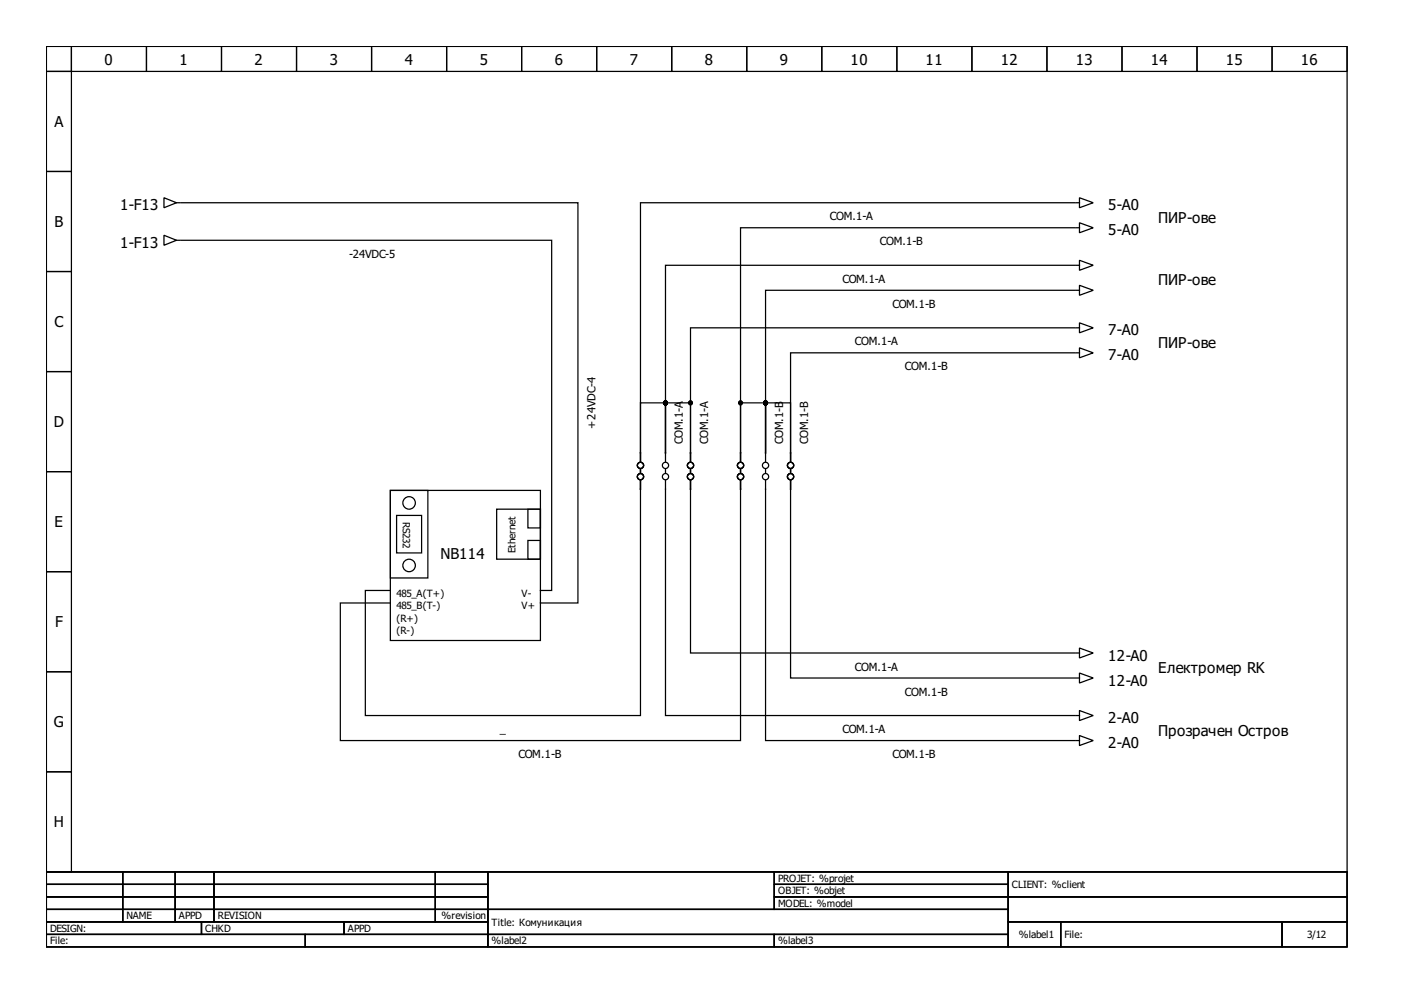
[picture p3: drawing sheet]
<svg xmlns="http://www.w3.org/2000/svg" width="297mm" height="210mm" viewBox="0 0 297 210" stroke-linecap="round" stroke-linejoin="round" font-family="sans-serif">
<g fill="none" stroke="#000" stroke-width=".26">
<path d="M9.8 9.8h274.4v174.1h-274.4zM9.8 9.8h5.3v5.3h-5.3zM9.8 15.1h5.3v21.1h-5.3zM15.1 9.8h15.8v5.3h-15.8zM30.9 9.8h15.8v5.3h-15.8zM46.7 9.8h15.9v5.3h-15.9zM62.6 9.8h15.8v5.3h-15.8zM78.4 9.8h15.8v5.3h-15.8zM94.2 9.8h15.9v5.3h-15.9zM110.1 9.8h15.8v5.3h-15.8zM125.9 9.8h15.8v5.3h-15.8zM141.7 9.8h15.8v5.3h-15.8z"/>
<path d="M157.5 9.8h15.9v5.3h-15.9zM173.4 9.8h15.8v5.3h-15.8zM189.2 9.8h15.8v5.3h-15.8zM205 9.8h15.9v5.3h-15.9zM220.9 9.8h15.8v5.3h-15.8zM236.7 9.8h15.8v5.3h-15.8zM252.5 9.8h15.9v5.3h-15.9zM268.4 9.8h15.8v5.3h-15.8zM9.8 36.2h5.3v21.1h-5.3zM9.8 57.3h5.3v21.1h-5.3zM34.6 41.7l2.6 1.1-2.6 1zM34.6 49.6l2.6 1.1-2.6 1z"/>
<path d="M37.2 42.8h.8M37.2 50.7h.8M38.3 50.7h78.1v73.9h-2.4M38.3 42.8h83.6v84.4h-7.9M226.7 42.8h-91.6v52.7M226.7 48h-70.5v47.5M226.7 56h-86.3v39.5M226.9 42.8h.8M226.9 48h.8M226.9 56h.8M227.7 41.7l2.9 1.1-2.9 1zM227.7 47l2.9 1-2.9 1.1z"/>
<path d="M227.7 54.9l2.9 1.1-2.9 1zM9.8 78.4h5.3v21.1h-5.3zM226.7 61.2h-65.2v34.3M226.7 69.2h-81v26.3M226.7 74.4h-59.9v21.1M226.9 69.2h.8M226.9 61.2h.8M226.9 74.4h.8M227.7 68.1l2.9 1.1-2.9 1zM227.7 60.2l2.9 1-2.9 1.1zM227.7 73.4l2.9 1-2.9 1.1zM9.8 99.5h5.3v21.1h-5.3z"/>
<path d="M135.1 95.5v1.9M135.1 99v.8M135.1 95.5v-10.5h5.3v10.5M140.4 95.5v1.9M140.4 99v.8M140.4 95.5v-10.5h5.3v10.5M145.7 95.5v1.9M145.7 99v.8M156.2 95.5v1.9M156.2 99v.8M156.2 95.5v-10.5h5.3v10.5M161.5 95.5v1.9"/>
<path d="M161.5 99v.8M161.5 95.5v-10.5h5.3v10.5M166.8 95.5v1.9M166.8 99v.8M82.3 103.5h31.7v31.6h-31.7zM82.3 103.5h8v18.4h-8zM83.7 108.7h5.2v7.9h-5.2zM104.8 107.4h9.2v10.6h-9.2zM111.4 107.4h2.6v4h-2.6zM111.4 114h2.6v4h-2.6zM135.1 101.3v49.6h-58v-26.3h5.2M140.4 101.3v49.6h86.3"/>
<path d="M145.7 101.3v36.5h81M156.2 101.3v54.9h-84.4v-29h10.5M161.5 101.3v54.9h65.2M166.8 101.3v41.7h59.9M9.8 120.6h5.3v21.1h-5.3zM226.9 137.8h.8M227.7 136.7l2.9 1.1-2.9 1zM9.8 141.7h5.3v21.1h-5.3zM226.9 143h.8M226.9 150.9h.8M226.9 156.2h.8M227.7 142l2.9 1-2.9 1.1z"/>
<path d="M227.7 149.9l2.9 1-2.9 1.1zM227.7 155.2l2.9 1-2.9 1.1zM9.8 162.8h5.3v21.1h-5.3zM9.8 183.9h274.4v15.9h-274.4zM9.8 183.9h16.1v2.7h-16.1zM9.8 186.6h16.1v2.6h-16.1zM9.8 189.2h16.1v2.6h-16.1zM9.8 191.8h16.1v2.7h-16.1zM9.8 194.5h32.7v2.6h-32.7zM9.8 197.1h54.6v2.7h-54.6zM25.9 183.9h11.1v2.7h-11.1zM25.9 186.6h11.1v2.6h-11.1z"/>
<path d="M25.9 189.2h11.1v2.6h-11.1zM25.9 191.8h11.1v2.7h-11.1zM37 183.9h8.1v2.7h-8.1zM37 186.6h8.1v2.6h-8.1zM37 189.2h8.1v2.6h-8.1zM37 191.8h8.1v2.7h-8.1zM42.5 194.5h30.1v2.6h-30.1zM45.1 183.9h46.7v2.7h-46.7zM45.1 186.6h46.7v2.6h-46.7zM45.1 189.2h46.7v2.6h-46.7zM45.1 191.8h46.7v2.7h-46.7zM64.4 197.1h38.5v2.7h-38.5z"/>
<path d="M72.6 194.5h30.3v2.6h-30.3zM91.8 183.9h11.1v2.7h-11.1zM91.8 186.6h11.1v2.6h-11.1zM91.8 189.2h11.1v2.6h-11.1zM91.8 191.8h11.1v2.7h-11.1zM102.9 183.9h60.4v7.9h-60.4zM102.9 191.8h109.8v5.3h-109.8zM102.9 197.1h60.4v2.7h-60.4zM163.3 183.9h49.4v2.7h-49.4zM163.3 186.6h49.4v2.6h-49.4zM163.3 189.2h49.4v2.6h-49.4zM163.3 197.1h49.4v2.7h-49.4z"/>
<path d="M212.7 183.9h71.5v5.3h-71.5zM212.7 189.2h71.5v5.3h-71.5zM212.7 194.5h11.1v5.3h-11.1zM223.8 194.5h46.7v5.3h-46.7zM270.5 194.5h13.7v5.3h-13.7z"/>
<circle cx="135.1" cy="98.2" r=".66"/>
<circle cx="140.4" cy="98.2" r=".66"/>
<circle cx="145.7" cy="98.2" r=".66"/>
<circle cx="156.2" cy="98.2" r=".66"/>
<circle cx="161.5" cy="98.2" r=".66"/>
<circle cx="166.8" cy="98.2" r=".66"/>
<circle cx="86.3" cy="106.1" r="1.32"/>
<circle cx="86.3" cy="119.3" r="1.32"/>
<circle cx="135.1" cy="100.6" r=".66"/>
<circle cx="140.4" cy="100.6" r=".66"/>
<circle cx="145.7" cy="100.6" r=".66"/>
<circle cx="156.2" cy="100.6" r=".66"/>
<circle cx="161.5" cy="100.6" r=".66"/>
<circle cx="166.8" cy="100.6" r=".66"/>
</g>
<g fill="#000" stroke="#000" stroke-width=".26">
<circle cx="140.4" cy="85" r=".4"/>
<circle cx="145.7" cy="85" r=".4"/>
<circle cx="156.2" cy="85" r=".4"/>
<circle cx="161.5" cy="85" r=".4"/>
</g>
<g font-size="3.2">
<text x="22.1" y="13.6">0</text>
<text x="37.9" y="13.6">1</text>
<text x="53.7" y="13.6">2</text>
<text x="69.6" y="13.6">3</text>
<text x="85.4" y="13.6">4</text>
<text x="101.2" y="13.6">5</text>
<text x="117" y="13.6">6</text>
<text x="132.9" y="13.6">7</text>
<text x="148.7" y="13.6">8</text>
<text x="164.5" y="13.6">9</text>
<text x="179.4" y="13.6">10</text>
<text x="195.3" y="13.6">11</text>
<text x="211.1" y="13.6">12</text>
<text x="226.9" y="13.6">13</text>
<text x="242.8" y="13.6">14</text>
<text x="258.6" y="13.6">15</text>
<text x="274.4" y="13.6">16</text>
<text x="11.5" y="26.8">A</text>
<text x="11.5" y="47.9">B</text>
<text x="25.4" y="44.4">1-F13</text>
<text x="233.8" y="44.4">5-A0</text>
<text x="244.4" y="47">ПИР-ове</text>
<text x="25.4" y="52.3">1-F13</text>
<text x="233.8" y="49.6">5-A0</text>
<text x="244.4" y="60.2">ПИР-ове</text>
<text x="11.5" y="69">C</text>
<text x="233.8" y="70.7">7-A0</text>
<text x="233.8" y="76">7-A0</text>
<text x="244.4" y="73.4">ПИР-ове</text>
<text x="11.4" y="90.1">D</text>
<text x="11.5" y="111.2">E</text>
<text x="92.9" y="118">NB114</text>
<text x="11.6" y="132.3">F</text>
<text x="233.8" y="139.3">12-A0</text>
<text x="244.4" y="142">Електромер RK</text>
<text x="233.8" y="144.6">12-A0</text>
<text x="11.4" y="153.5">G</text>
<text x="233.8" y="152.5">2-A0</text>
<text x="244.4" y="155.2">Прозрачен Остров</text>
<text x="233.8" y="157.8">2-A0</text>
<text x="11.4" y="174.6">H</text>
</g>
<g font-size="2.4">
<text x="175.1" y="46.5">COM.1-A</text>
<text x="185.6" y="51.7">COM.1-B</text>
<text x="73.6" y="54.4">-24VDC-5</text>
<text x="177.7" y="59.7">COM.1-A</text>
<text x="188.3" y="64.9">COM.1-B</text>
<text x="180.4" y="72.8">COM.1-A</text>
<text x="190.9" y="78.1">COM.1-B</text>
<text x="125.6" y="90.4" transform="rotate(-90 125.6 90.4)">+24VDC-4</text>
<text x="144.1" y="93.7" transform="rotate(-90 144.1 93.7)">COM.1-A</text>
<text x="149.4" y="93.7" transform="rotate(-90 149.4 93.7)">COM.1-A</text>
<text x="165.2" y="93.7" transform="rotate(-90 165.2 93.7)">COM.1-B</text>
<text x="170.5" y="93.7" transform="rotate(-90 170.5 93.7)">COM.1-B</text>
<text x="180.4" y="141.5">COM.1-A</text>
<text x="190.9" y="146.7">COM.1-B</text>
<text x="105.4" y="154.6">_</text>
<text x="177.7" y="154.6">COM.1-A</text>
<text x="109.4" y="159.9">COM.1-B</text>
<text x="188.3" y="159.9">COM.1-B</text>
</g>
<g font-size="2.1">
<text x="85" y="110.1" transform="rotate(90 85 110.1)">RS232</text>
<text x="108.7" y="116.6" transform="rotate(-90 108.7 116.6)">Ethernet</text>
<text x="83.7" y="125.9">485_A(T+)</text>
<text x="110.1" y="125.9">V-</text>
<text x="83.7" y="131.2">(R+)</text>
<text x="83.7" y="128.5">485_B(T-)</text>
<text x="110.1" y="128.5">V+</text>
<text x="83.7" y="133.8">(R-)</text>
<text x="164.1" y="186">PROJET: %projet</text>
<text x="164.1" y="188.7">OBJET: %objet</text>
<text x="164.1" y="191.3">MODEL: %model</text>
<text x="213.5" y="187.4">CLIENT: %client</text>
<text x="10.6" y="196.6">DESIGN:</text>
<text x="26.7" y="194">NAME</text>
<text x="37.8" y="194">APPD</text>
<text x="43.3" y="196.6">CHKD</text>
<text x="45.9" y="194">REVISION</text>
<text x="73.4" y="196.6">APPD</text>
<text x="93.2" y="194">%revision</text>
<text x="103.7" y="195.3">Title: Комуникация</text>
<text x="214.9" y="197.9">%label1</text>
<text x="224.6" y="197.9">File:</text>
<text x="275.7" y="197.9">3/12</text>
<text x="10.6" y="199.2">File:</text>
<text x="103.7" y="199.2">%label2</text>
<text x="164.1" y="199.2">%label3</text>
</g>
</svg>
